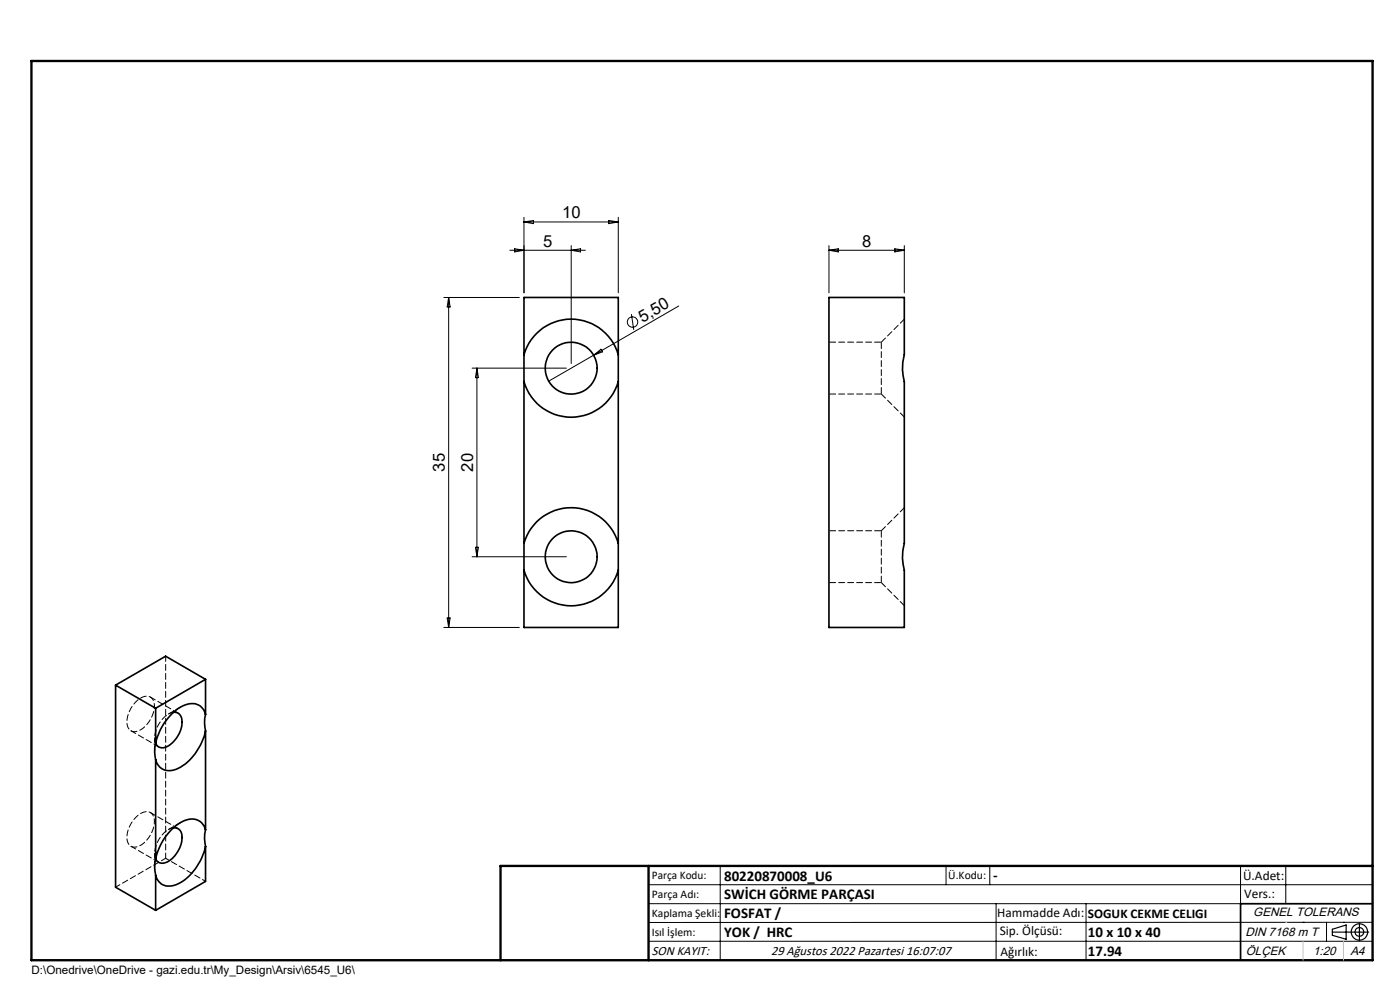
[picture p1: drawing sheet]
<svg xmlns="http://www.w3.org/2000/svg" width="297mm" height="210mm" viewBox="0 0 297 210" stroke-linecap="round" stroke-linejoin="round" font-family="sans-serif">
<g fill="none" stroke="#000" stroke-width=".21">
<path d="M108.2 53.1h16M109.2 52.8l2 .3-2 .3zM111.2 46.1v16M111.2 47.1h20M111.2 47.1l2-.3v.6zM121.2 52.1v25M121.2 53.1l2-.3v.6zM129.2 46.8l2 .3-2 .3zM131.2 46.1v16M175.9 52.1v10M175.9 53.1h15.9M175.9 53.1l1.9-.3v.6z"/>
<path d="M189.8 52.8l2 .3-2 .3zM191.8 52.1v10M94.2 63.1h16M95.2 63.1v70M95.2 63.1l.3 2h-.6zM100.2 78.1h20M101.2 78.1v40M101.2 78.1l.3 2h-.6zM125.9 75.3l-9.5 5.5M125.9 75.3l1.6-1.2 .3 .5zM133.9 66.6l.5 3.4M144 64.9l-18.1 10.4"/>
<path d="M100.2 118.1h20M100.9 116.1h.6l-.3 2zM94.2 133.1h16M94.9 131.1h.6l-.3 2zM137.6 187.7h153.6M137.6 191.7h153.6M137.6 199.7h153.6M152.8 183.7v20M200.7 183.7v4M210 183.7v4M211.3 191.7v12M230.4 191.7v12"/>
<path d="M263.2 183.7v20M272.8 183.7v8M276.4 195.6h.1M281.4 195.6v4.1M285 195.6h.1M291.2 195.6l-153.6 .1"/>
<circle cx="134.2" cy="68.3" r="1.11"/>
</g>
<g fill="none" stroke="#000" stroke-width=".25">
<path d="M282.6 197.7h7.8M282.6 197.1l3-.9v3l-3-.8zM288.4 195.8v3.8M106.2 203.7h185"/>
<circle cx="288.4" cy="197.7" r="1.74"/>
<circle cx="288.4" cy="197.7" r=".93"/>
</g>
<g fill="none" stroke="#000" stroke-width=".35">
<path d="M111.2 75.2v5.8M111.2 75.2a10.4 10.4 0 0 1 10-7.5 10.4 10.4 0 0 1 10 7.5M111.2 75.2v-12.1h20v12.1M131.2 75.2v5.8M175.9 63.1h15.9v12.1a10.6 10.6 0 0 0 0 5.8v34.2a10.6 10.6 0 0 0 0 5.8v12.1h-15.9zM111.2 81a10.4 10.4 0 0 0 10 7.5 10.4 10.4 0 0 0 10-7.5M111.2 81v34.2M131.2 81v34.2M111.2 115.2v5.8M111.2 115.2a10.4 10.4 0 0 1 10-7.5 10.4 10.4 0 0 1 10 7.5M131.2 115.2v5.8M111.2 121a10.4 10.4 0 0 0 10 7.5 10.4 10.4 0 0 0 10-7.5"/>
<path d="M111.2 121v12.1h20v-12.1M24.5 145.3v42.9l8.5 4.9M24.5 145.3l8.5 4.9M33 157.7a7.3 7.3 0 0 0 0 3.5M33 150.2v7.5M36.8 151.1a1.75 1.75 0 0 1 1.8 2.1 6.1 6.1 0 0 1-3.8 5.4 1.5 1.5 0 0 1-1.8-.9M43.6 151.5a3.1 3.1 0 0 0-4.8-1.8 11.9 11.9 0 0 0-5.8 8M43.6 151.5a7.3 7.3 0 0 0 0 3.5M43.6 155a11.3 11.3 0 0 1-6.7 8.3 2.94 2.94 0 0 1-3.9-2.1M43.6 144.1l-10.6 6.1M43.6 144.1v7.4M43.6 155v21"/>
<path d="M43.6 144.1l-8.5-4.9-10.6 6.1M33 161.2v21M36.8 175.6a1.7 1.7 0 0 1 1.8 2.1 6.1 6.1 0 0 1-3.8 5.4 1.5 1.5 0 0 1-1.8-.9M43.6 176a3.1 3.1 0 0 0-4.8-1.8 11.9 11.9 0 0 0-5.8 8M43.6 179.6a11.7 11.7 0 0 1-6.2 8.1 3 3 0 0 1-4.4-2M43.6 176a7.4 7.4 0 0 0 0 3.6M43.6 179.6v7.4l-10.6 6.1M33 182.2a7.3 7.3 0 0 0 0 3.5M33 185.7v7.4M291.2 191.7h-28v12"/>
<circle cx="121.2" cy="78.1" r="5.5"/>
<circle cx="121.2" cy="118.1" r="5.5"/>
</g>
<path d="M6.7 12.9h284.5v190.8h-284.5zM137.6 183.7v20M291.2 183.7h-185v20" fill="none" stroke="#000" stroke-width=".5"/>
<path d="M276.4 199.7v4M285 199.7v4" fill="none" stroke="#c0c0c0" stroke-width=".21"/>
<path d="M272.8 195.6h.1" fill="none" stroke="#c0c0c0" stroke-width=".25"/>
<path d="M187 72.6v11M187 112.6v11" fill="none" stroke="#000" stroke-width=".21" stroke-dasharray="1.3 .6" stroke-dashoffset="-.1"/>
<path d="M191.9 67.7l-4.9 4.9M187 83.6l4.9 4.9M191.9 107.7l-4.9 4.9M187 123.6l4.9 4.9" fill="none" stroke="#000" stroke-width=".21" stroke-dasharray="1.3 .6"/>
<path d="M187 72.6h-11.1M175.9 83.6h11.1M187 112.6h-11.1M175.9 123.6h11.1" fill="none" stroke="#000" stroke-width=".21" stroke-dasharray="1.3 .6" stroke-dashoffset="-.2"/>
<path d="M32.8 156.5v2.8M36.8 151.1a5.7 5.7 0 0 0-3.8 6.6M36.8 175.6a5.7 5.7 0 0 0-3.8 6.6M24.5 188.2l10.6-6.1M32.8 181v2.8M35.1 182.1v-42.9" fill="none" stroke="#000" stroke-width=".21" stroke-dasharray="1.3 .6" stroke-dashoffset=".2"/>
<path d="M32.8 149.8a1.77 1.77 0 0 0-.9-1.9 1.77 1.77 0 0 0-2 .1 6 6 0 0 0-2.8 6 1.73 1.73 0 0 0 2.8 .8 6.5 6.5 0 0 0 2.9-5M32.8 174.3a1.77 1.77 0 0 0-.9-1.9 1.77 1.77 0 0 0-2 .1 6 6 0 0 0-2.8 6 1.73 1.73 0 0 0 2.8 .8 6.5 6.5 0 0 0 2.9-5" fill="none" stroke="#000" stroke-width=".21" stroke-dasharray="1.3 .6" stroke-dashoffset=".7"/>
<path d="M43.6 187l-8.5-4.9" fill="none" stroke="#000" stroke-width=".21" stroke-dasharray="1.3 .6" stroke-dashoffset=".5"/>
<path d="M27.8 155l5.9 3.4M37.8 151.3l-5.9-3.4M38.3 150l-2.6 1.5M27.8 179.5l5.9 3.4M37.8 175.8l-5.9-3.4M38.3 174.5l-2.6 1.5" fill="none" stroke="#000" stroke-width=".21" stroke-dasharray="1.3 .6" stroke-dashoffset=".1"/>
<g font-size="3.5">
<text x="119.2" y="46.3">10</text>
<text x="115.2" y="52.3">5</text>
<text x="182.9" y="52.3">8</text>
<text x="136.3" y="68.4" transform="rotate(-30 136.3 68.4)">5,50</text>
<text x="94.4" y="100" transform="rotate(-90 94.4 100)">35</text>
<text x="100.4" y="100" transform="rotate(-90 100.4 100)">20</text>
</g>
<g font-size="3.2">
<text x="153.6" y="186.8">80220870008_U6</text>
<text x="153.6" y="190.8">SWİCH GÖRME PARÇASI</text>
<text x="210.7" y="186.6">-</text>
<text x="153.6" y="194.8">FOSFAT /</text>
<text x="153.6" y="198.8">YOK / HRC</text>
<text x="230.8" y="198.7">10 x 10 x 40</text>
<text x="230.8" y="202.8">17.94</text>
</g>
<g font-size="2.8">
<text x="263.7" y="186.7">Ü.Adet:</text>
<text x="263.9" y="190.5">Vers.:</text>
<text x="211.5" y="194.5">Hammadde Adı:</text>
<text x="230.8" y="194.7">SOGUK CEKME CELIGI</text>
<text x="138.3" y="202.6">SON KAYIT:</text>
<text x="163.6" y="202.6">29 Ağustos 2022 Pazartesi 16:07:07</text>
<text x="212.1" y="198.4">Sip. Ölçüsü:</text>
<text x="212.2" y="202.7">Ağırlık:</text>
</g>
<g font-size="2.6">
<text x="265.9" y="194.4">GENEL TOLERANS</text>
<text x="264.2" y="198.5">DIN 7168 m T</text>
<text x="264.3" y="202.6">ÖLÇEK</text>
<text x="278.5" y="202.6">1:20</text>
<text x="286.5" y="202.6">A4</text>
</g>
<g font-size="2.5">
<text x="138.3" y="186.4">Parça Kodu:</text>
<text x="138.3" y="190.5">Parça Adı:</text>
<text x="201.2" y="186.5">Ü.Kodu:</text>
<text x="138.3" y="194.5">Kaplama Şekli:</text>
<text x="138.3" y="198.6">Isıl İşlem:</text>
<text x="6.7" y="206.7">D:\Onedrive\OneDrive - gazi.edu.tr\My_Design\Arsiv\6545_U6\</text>
</g>
</svg>
